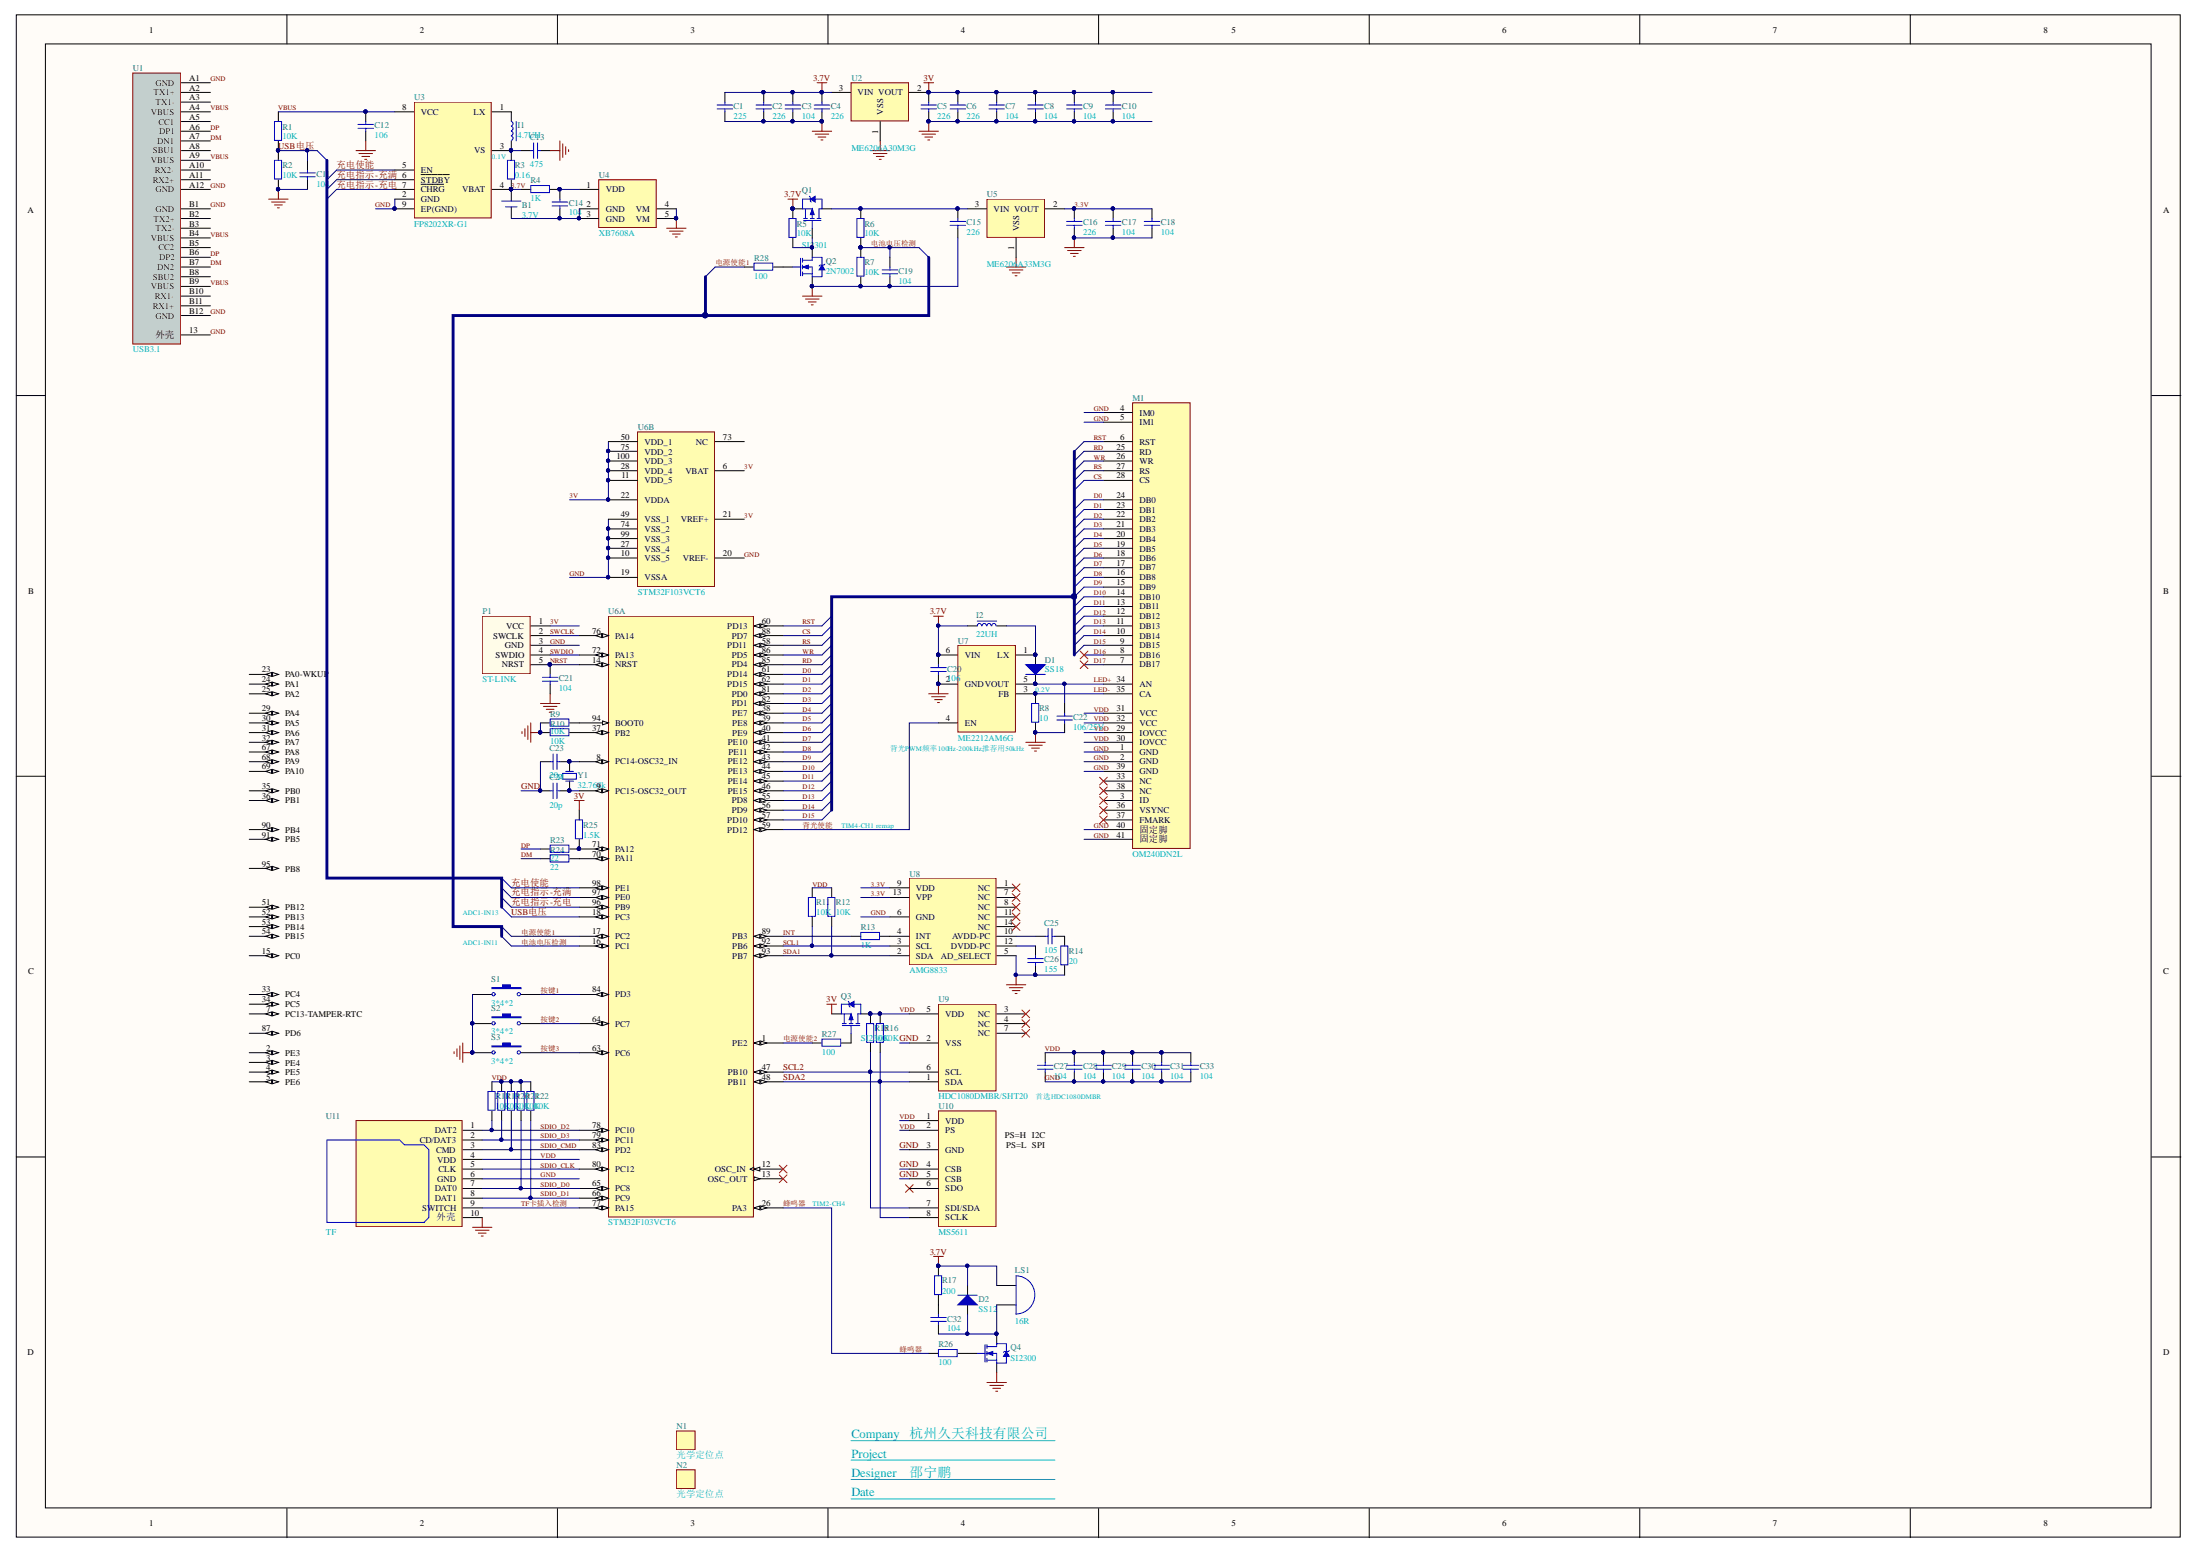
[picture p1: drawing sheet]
# Altium schematic sheet 红外热像仪-V1.SchDoc
size A2

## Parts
B1  3.7V  [PH2.0-卧式贴片-2P]
C1  225  [C-0603]
C2  226  [C-0603]
C3  104  [C-0603]
C4  226  [C-0603]
C5  226  [C-0603]
C6  226  [C-0603]
C7  104  [C-0603]
C8  104  [C-0603]
C9  104  [C-0603]
C10  104  [C-0603]
C11  104  [C-0603]
C12  106  [C-0603]
C13  475  [C-0603]
C14  104  [C-0603]
C15  226  [C-0603]
C16  226  [C-0603]
C17  104  [C-0603]
C18  104  [C-0603]
C19  104  [C-0603]
C20  106  [C-0603]
C21  104  [C-0603]
C22  106/25V  [C-0603]
C23  20p  [C-0603]
C24  20p  [C-0603]
C25  105  [C-0603]
C26  155  [C-0603]
C27  104  [C-0603]
C28  104  [C-0603]
C29  104  [C-0603]
C30  104  [C-0603]
C31  104  [C-0603]
C32  104  [C-0603]
C33  104  [C-0603]
D1  SS18  [SOD-523/0603]
D2  SS12  [SOD-523/0603]
I1  4.7UH  [一体成型电感0420]
I2  22UH  [PRS3015]
LS1  16R  [蜂鸣器DET402-G-1]
M1  OM240DN2L  [OM240DN2L]
N1  光学定位点  [MARK-1mm-3mm]
N2  光学定位点  [MARK-1mm-3mm]
P1  ST-LINK  [5P下载口]
Q1  SI2301  [SOT-23]
Q2  2N7002  [SOT-23]
Q3  SI2301  [SOT-23]
Q4  SI2300  [SOT-23]
R1  10K  [R-0603]
R2  10K  [R-0603]
R3  0.16  [R-1206-M]
R4  1K  [R-0603]
R5  10K  [R-0603]
R6  10K  [R-0603]
R7  10K  [R-0603]
R8  10  [R-0603]
R9  10K  [R-0603]
R10  10K  [R-0603]
R11  10K  [R-0603]
R12  10K  [R-0603]
R13  1K  [R-0603]
R14  20  [R-0603]
R15  10K  [R-0603]
R16  10K  [R-0603]
R17  200  [R-0603]
R18  10K  [R-0603]
R19  10K  [R-0603]
R20  10K  [R-0603]
R21  10K  [R-0603]
R22  10K  [R-0603]
R23  22  [R-0603]
R24  22  [R-0603]
R25  1.5K  [R-0603]
R26  100  [R-0603]
R27  100  [R-0603]
R28  100  [R-0603]
S1  3*4*2  [SB-3*4*2]
S2  3*4*2  [SB-3*4*2]
S3  3*4*2  [SB-3*4*2]
U1  USB3.1  [USB-TYPE-C-16P-N]
U2  ME6206A30M3G  [SOT-23]
U3  FP8202XR-G1  [SOP-8-N+1]
U4  XB7608A  [CPC5-M]
U5  ME6206A33M3G  [SOT-23]
U6  STM32F103VCT6  [LQFP100]  (parts A,B of 2)
U7  ME2212AM6G  [SOT-23-6-M]
U8  AMG8833  [AMG8833]
U9  HDC1080DMBR/SHT20  [DFN-6-N]
U10  MS5611  [MS5611]
U11  TF  [TF卡座 自弹]
Y1  32.768k  [FC135]

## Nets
3.7V: B1.2(-) C1.2 C2.2 C3.2 C4.2 C20.1 D2.2(K) I2.1 LS1.1(A) Q1.2(S) R3.1 R4.1 R5.2 R17.2 U2.3(VIN) U3.4(VBAT) U7.6(VIN)
3V: C5.2 C6.2 C7.2 C8.2 C9.2 C10.2 P1.1(VCC) Q3.2(S) R25.1 U2.2(VOUT) U6.6(VBAT) U6.11(VDD_5) U6.21(VREF+) U6.22(VDDA) U6.28(VDD_4) U6.50(VDD_1) U6.75(VDD_2) U6.100(VDD_3)
GND: C1.1 C2.1 C3.1 C4.1 C5.1 C6.1 C7.1 C8.1 C9.1 C10.1 C11.1 C12.1 C13.1 C15.1 C16.1 C17.1 C18.1 C19.1 C20.2 C21.1 C22.1 C23.2 C24.2 C26.1 C27.1 C28.1 C29.1 C30.1 C31.1 C33.1 M1.1(GND) M1.2(GND) M1.4(IM0) M1.5(IM1) M1.39(GND) M1.40(固定脚) M1.41(固定脚) P1.3(GND) Q2.2(S) Q4.2(S) R2.1 R7.1 R8.1 R9.2 R10.2 R14.2 S1.2 S2.1 S3.2 U1.13(外壳) U1.A1(GND) U1.A12(GND) U1.B1(GND) U1.B12(GND) U2.1(VSS) U3.2(GND) U3.9(EP(GND)) U4.4(VM) U4.5(VM) U5.1(VSS) U6.10(VSS_5) U6.19(VSSA) U6.20(VREF-) U6.27(VSS_4) U6.49(VSS_1) U6.74(VSS_2) U6.99(VSS_3) U7.2(GND) U8.5(AD_SELECT) U8.6(GND) U9.2(VSS) U10.3(GND) U10.4(CSB) U10.5(CSB) U11.6(GND) U11.10(外壳)
3.3V: C16.2 C17.2 C18.2 U5.2(VOUT) U8.9(VDD) U8.13(VPP)
CS: M1.28(CS) U6.88(PD7)
D0: M1.24(DB0) U6.61(PD14)
D1: M1.23(DB1) U6.62(PD15)
D2: M1.22(DB2) U6.81(PD0)
D3: M1.21(DB3) U6.82(PD1)
D4: M1.20(DB4) U6.38(PE7)
D5: M1.19(DB5) U6.39(PE8)
D6: M1.18(DB6) U6.40(PE9)
D7: M1.17(DB7) U6.41(PE10)
D8: M1.16(DB8) U6.42(PE11)
D9: M1.15(DB9) U6.43(PE12)
D10: M1.14(DB10) U6.44(PE13)
D11: M1.13(DB11) U6.45(PE14)
D12: M1.12(DB12) U6.46(PE15)
D13: M1.11(DB13) U6.55(PD8)
D14: M1.10(DB14) U6.56(PD9)
D15: M1.9(DB15) U6.57(PD10)
D16: M1.8(DB16)
D17: M1.7(DB17)
DM: R24.1 U1.A7(DN1) U1.B7(DN2)
DP: R23.1 U1.A6(DP1) U1.B6(DP2)
INT: R13.2 U6.89(PB3)
LED+: C22.2 D1.2(K) M1.34(AN) U7.5(VOUT)
LED-: M1.35(CA) R8.2 U7.3(FB)
NRST: C21.2 P1.5(NRST) U6.14(NRST)
RD: M1.25(RD) U6.85(PD4)
RS: M1.27(RS) U6.58(PD11)
RST: M1.6(RST) U6.60(PD13)
SCL1: R11.2 U6.92(PB6) U8.3(SCL)
SCL2: R15.1 U6.47(PB10) U9.6(SCL) U10.7(SDI/SDA)
SDA1: R12.2 U6.93(PB7) U8.2(SDA)
SDA2: R16.1 U6.48(PB11) U9.1(SDA) U10.8(SCLK)
SDIO_CLK: U6.80(PC12) U11.5(CLK)
SDIO_CMD: R20.2 U6.83(PD2) U11.3(CMD)
SDIO_D0: R21.2 U6.65(PC8) U11.7(DAT0)
SDIO_D1: R22.2 U6.66(PC9) U11.8(DAT1)
SDIO_D2: R18.2 U6.78(PC10) U11.1(DAT2)
SDIO_D3: R19.2 U6.79(PC11) U11.2(CD/DAT3)
SWCLK: P1.2(SWCLK) U6.76(PA14)
SWDIO: P1.4(SWDIO) U6.72(PA13)
TF卡插入检测: U6.77(PA15) U11.9(SWITCH)
USB电压: C11.2 R1.1 R2.2 U6.18(PC3)
VBUS: C12.2 R1.2 U1.A4(VBUS) U1.A9(VBUS) U1.B4(VBUS) U1.B9(VBUS) U3.8(VCC)
VDD: C27.2 C28.2 C29.2 C30.2 C31.2 C33.2 M1.29(IOVCC) M1.30(IOVCC) M1.31(VCC) M1.32(VCC) Q3.3(D) R11.1 R12.1 R15.2 R16.2 R18.1 R19.1 R20.1 R21.1 R22.1 U9.5(VDD) U10.1(VDD) U10.2(PS) U11.4(VDD)
WR: M1.26(WR) U6.86(PD5)
充电使能: U3.5(EN) U6.98(PE1)
充电指示-充满: U3.6(~{STDBY}) U6.97(PE0)
充电指示-充电: U3.7(~{CHRG}) U6.96(PB9)
按键1: S1.1 U6.84(PD3)
按键2: S2.2 U6.64(PC7)
按键3: S3.1 U6.63(PC6)
电池电压检测: C19.2 R6.1 R7.2 U6.16(PC1)
电源使能1: R28.1 U6.17(PC2)
电源使能2: R27.1 U6.1(PE2)
背光使能: U6.59(PD12) U7.4(EN)
蜂鸣器: R26.2 U6.26(PA3)
NetB1_1: B1.1(+) C14.1 U4.2(GND) U4.3(GND)
NetC13_2: C13.2 I1.2 R3.2 U3.3(VS)
NetC14_2: C14.2 R4.2 U4.1(VDD)
NetC15_2: C15.2 Q1.3(D) R6.2 U5.3(VIN)
NetC23_1: C23.1 U6.8(PC14-OSC32_IN) Y1.2(OSC2)
NetC24_1: C24.1 U6.9(PC15-OSC32_OUT) Y1.1(OSC1)
NetC25_1: C25.1 R14.1
NetC25_2: C25.2 U8.10(AVDD-PC)
NetC26_2: C26.2 U8.12(DVDD-PC)
NetC32_1: C32.1 D2.1(A) LS1.2(B) Q4.3(D)
NetC32_2: C32.2 R17.1
NetD1_1: D1.1(A) I2.2 U7.1(LX)
NetI1_1: I1.1 U3.1(LX)
NetQ1_1: Q1.1(G) Q2.3(D) R5.1
NetQ2_1: Q2.1(G) R28.2
NetQ3_1: Q3.1(G) R27.2
NetQ4_1: Q4.1(G) R26.1
NetR9_1: R9.1 U6.94(BOOT0)
NetR10_1: R10.1 U6.37(PB2)
NetR13_1: R13.1 U8.4(INT)
NetR23_2: R23.2 R25.2 U6.71(PA12)
NetR24_2: R24.2 U6.70(PA11)

Not connected (* = marked no-connect by the designer): M1 3(ID)* 33(NC)* 36(VSYNC)* 37(FMARK)* 38(NC)*; U1 A2(TX1+) A3(TX1-) A5(CC1) A8(SBU1) A10(RX2-) A11(RX2+) B2(TX2+) B3(TX2-) B5(CC2) B8(SBU2) B10(RX1-) B11(RX1+); U6 2(PE3) 3(PE4) 4(PE5) 5(PE6) 7(PC13-TAMPER-RTC) 12(OSC_IN)* 13(OSC_OUT)* 15(PC0) 23(PA0-WKUP) 24(PA1) 25(PA2) 29(PA4) 30(PA5) 31(PA6) 32(PA7) 33(PC4) 34(PC5) 35(PB0) 36(PB1) 51(PB12) 52(PB13) 53(PB14) 54(PB15) 67(PA8) 68(PA9) 69(PA10) 73(NC) 87(PD6) 90(PB4) 91(PB5) 95(PB8); U8 1(NC)* 7(NC)* 8(NC)* 11(NC)* 14(NC)*; U9 3(NC)* 4(NC)* 7(NC)*; U10 6(SDO)*

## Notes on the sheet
- (near U3) 0.1V
- 0.2V
- (near U7) 背光PWM频率100Hz-200kHz,推荐用50kHz
- TIM4-CH1 remap
- (near U6) ADC1-IN13
- (near U6) ADC1-IN11
- 首选HDC1080DMBR
- PS=H   I2C
- PS=L   SPI
- TIM2-CH4
- Project
- Company
- 杭州久天科技有限公司
- Designer
- Date
- 邵宁鹏
